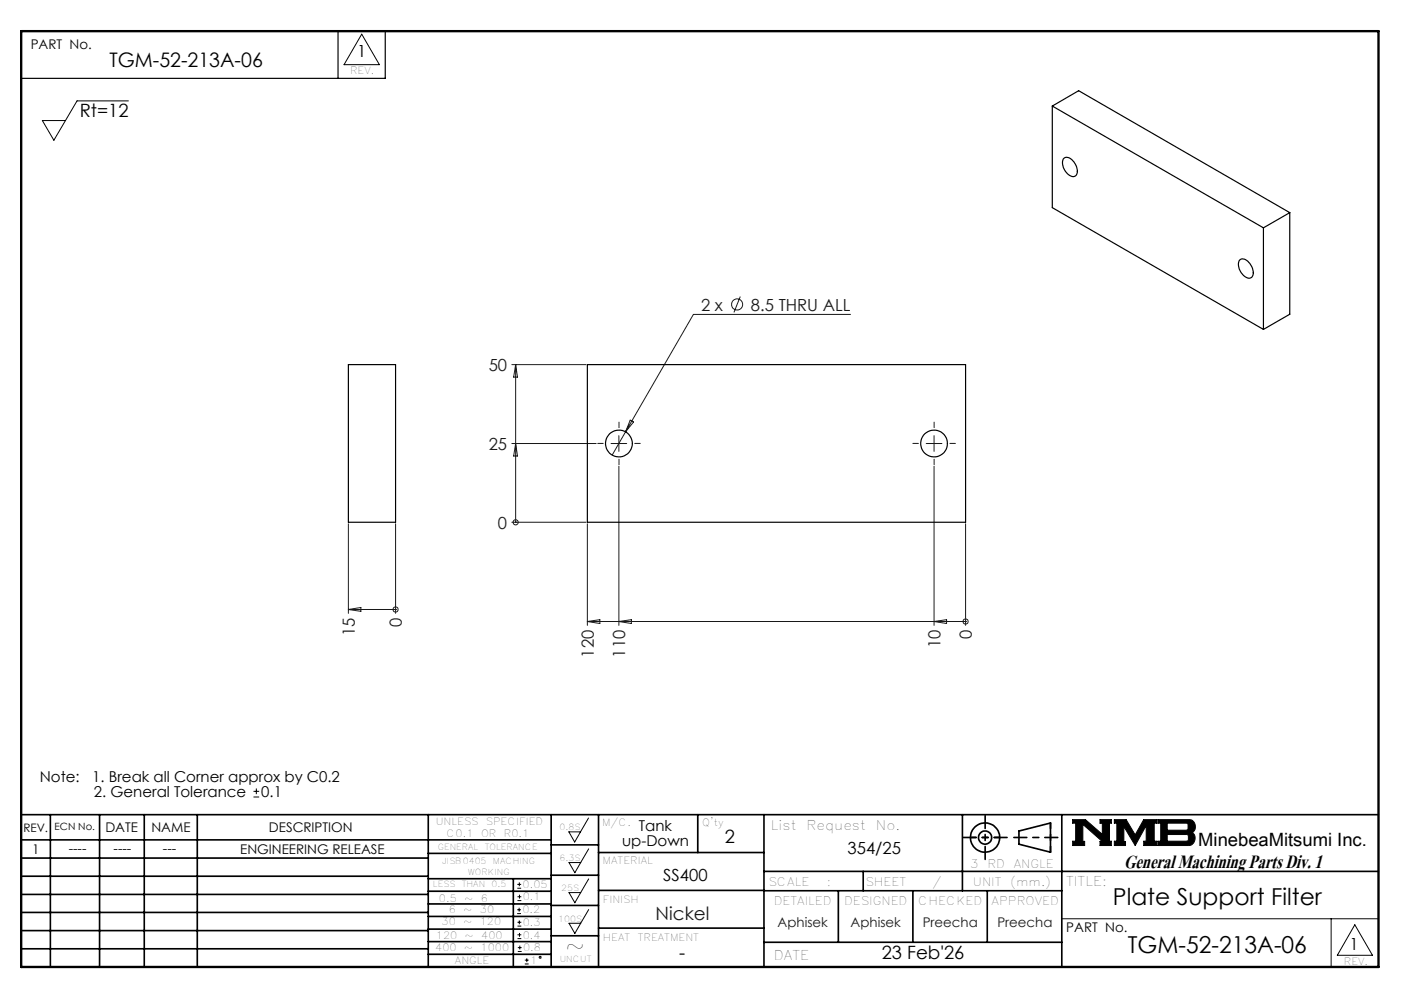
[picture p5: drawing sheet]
<svg xmlns="http://www.w3.org/2000/svg" width="297mm" height="210mm" viewBox="0 0 297 210" stroke-linecap="round" stroke-linejoin="round" font-family="sans-serif">
<g fill="none" stroke="#000" stroke-width=".21">
<path d="M76.5 7.2l3.8 6.5h-7.5zM27.2 21.3h-10.9l-4.9 8.4-2.4-4.2h4.9M53.6 168.5h1.2M53.6 167.3h1.2M54.2 166.7v1.2M120.3 175.9h2.5l-1.2 2.2zM124.5 173l-1.7 2.9M124.5 179.5l-1.7 2.9M226.9 173.3h2.7l3.6 3.2v-2.4h-.5v-.8h2.4v.8h-.4v3.8h.4v.9h-2.4v-.9h.5l-4.1-3.6v3.6h.3v.9h-2.5v-.9h.6v-3.8h-.6zM235.7 173.3h2.5l1.9 3.3 1.8-3.3h2.8v.8h-.5v3.8h.5v.9h-2.8v-.9h.6v-3.3l-2.4 4.2-2.4-4v3.2h.4v.8h-2.4v-.9h.6v-3.8h-.6zM244.9 173.3h6.6a1.47 1.47 0 0 1 1.3 1.2 1.47 1.47 0 0 1-.7 1.6 1.48 1.48 0 0 1 .7 1.6 1.48 1.48 0 0 1-1.4 1.1h-6.5v-.9h.6v-3.8h-.6zM246.9 174.1h4.1l.3 .2v1l-.3 .3h-4.1z"/>
<path d="M246.9 176.5h4.2l.3 .3v.8l-.4 .3h-4.1zM109.4 193.2h.8M109.4 192.4h.8M109.4 187.8h.8M109.4 187h.8M109.5 198.5h.8M109.5 197.7h.8M109.5 195.9h.8M109.5 195h.8M109.5 190.5h.8M109.5 189.6h.8M109.8 192v.8"/>
<path d="M109.9 194.7v.8M109.9 186.6v.8M109.9 189.2v.8M109.9 197.3v.8M110 200v.8M120.4 182.4h2.4l-1.2 2.2zM120.4 188.8h2.4l-1.2 2.1zM120.4 195.3h2.4l-1.2 2.1zM124.5 185.9l-1.7 2.9M124.5 192.4l-1.7 2.9M224.6 194.3h67M281.6 194.3v10.2"/>
<path d="M286.6 195.6l3.7 6.4h-7.4zM109.5 201.2h.8M109.5 200.4h.8M111 203.9h.8M111 203.1h.8M111.4 202.7v.8"/>
<circle cx="114.3" cy="202.5" r=".2"/>
</g>
<g fill="none" stroke="#000" stroke-width=".35">
<path d="M4.5 172.3h287.1M4.5 177.6h112.1M10.7 172.3v32.2M21.1 172.3v32.2M30.5 172.3v32.2M41.7 172.3v32.2M90.6 172.3v32.2M116.6 172.3v32.2M116.6 178.7h10M126.6 172.3v32.2M147.6 172.3v8M161.6 172.3v32.2"/>
<path d="M203.6 172.3v16.1M215.5 175.7l6.7-1.6v6.1l-6.7-1.7zM224.6 172.3v32.2M4.5 185.3h86.1M4.5 181.5h86.1M4.5 189.2h86.1M4.5 193h86.1M4.5 196.8h86.1M90.6 199.1h26M90.6 193.8h26M90.6 188.5h26M90.6 191.2h26"/>
<path d="M90.6 180.5h26M90.6 185.8h26M90.6 196.5h26M108.6 185.8v18.5M116.6 185.1h10M116.6 191.5h10M116.6 197.9h10M126.6 196.3h35M126.6 188.3h35M126.6 180.3h35M161.6 184.3h130M161.6 199.3h63"/>
<path d="M161.6 188.4h63M177.3 188.4v10.9M182.6 184.3v4.1M193.1 188.4v10.9M208.8 188.4v10.9M4.5 200.7h86.1M90.6 201.8h26"/>
<circle cx="208.4" cy="177.1" r="3.1"/>
<circle cx="208.4" cy="177.1" r="1.4"/>
</g>
<path d="M4.5 6.6h287.1" fill="none" stroke="#000" stroke-width=".21" stroke-dasharray="6.3 1.3 1.3 1.3" stroke-dashoffset="1.9"/>
<g fill="none" stroke="#000" stroke-width=".25">
<path d="M71.5 6.6v10M81.5 6.6v10h-77M222.6 22.4l5.6-3.2 44.6 25.8M222.6 22.4l44.7 25.8M222.6 22.4v21.5l44.7 25.8M224.9 33.6a1.3 1.3 0 0 1 2 .4 2.74 2.74 0 0 1 .7 3.1 1.37 1.37 0 0 1-2-.6 2.93 2.93 0 0 1-.7-2.9zM262.3 55a1.52 1.52 0 0 1 2.1 .7 2.34 2.34 0 0 1 .3 3 2.04 2.04 0 0 1-2.4-1.5 2.1 2.1 0 0 1 0-2.2zM267.3 48.2v21.5M272.8 45l-5.5 3.2M272.8 45v21.5l-5.5 3.2M73.7 77.1h10v33.3h-10zM124.2 77.1h80.1v33.3h-80.1z"/>
<circle cx="130.9" cy="93.8" r="2.84"/>
<circle cx="197.6" cy="93.8" r="2.83"/>
</g>
<path d="M205.3 177.1h6.2M222.2 174v6.2" fill="none" stroke="#000" stroke-width=".35" stroke-dasharray="15.2 1.3 1.3 1.3" stroke-dashoffset="14.1"/>
<path d="M203.8 177.1h9.2M208.4 172.5v9.2M214.5 177.1h9.3" fill="none" stroke="#000" stroke-width=".35" stroke-dasharray="15.2 1.3 1.3 1.3" stroke-dashoffset="12.5"/>
<path d="M4.5 6.6h287.1v197.9h-287.1z" fill="none" stroke="#000" stroke-width=".5"/>
<path d="M226.9 173.3v.8h.6v3.8h-.6v.9h2.5v-.9h-.3v-3.6l4.1 3.6h-.5v.9h2.4v-.9h-.4v-3.8h.4v-.8h-2.4v.8h.5v2.4l-3.6-3.2zM235.7 173.3v.8h.6v3.8h-.6v.9h2.4v-.8h-.4v-3.2l2.4 4 2.4-4.2v3.3h-.6v.9h2.8v-.9h-.5v-3.8h.5v-.8h-2.8l-1.8 3.3-1.9-3.3zM246.9 176.5h4.2l.3 .2v1l-.3 .2h-4.2zM244.9 173.3v.8h.6v3.8h-.6v.9h6.9l.7-.5 .3-.9-.1-.7-.6-.6a1.48 1.48 0 0 0 .7-1.6 1.48 1.48 0 0 0-1.3-1.2zM246.9 174.1h4.1l.3 .2v1.1l-.2 .2h-4.2z" fill-rule="evenodd" fill="#000"/>
<g fill="none" stroke="#191924" stroke-width=".21">
<path d="M108.3 77.1h15.7M109.1 77.1v33.3M109.1 77.1l.4 2.7h-.8zM156.6 62.7l-1.3 3.4M179.9 66.5h-33.2l-14.4 24.8M108.3 93.8h17.8M109.1 93.8l.4 2.6h-.8zM129.3 93.8h3.3M130.9 92.1v3.4M130.9 98.6v33.6M132.3 91.3l-2.8 4.9M133.3 88.9l.7 .3-1.7 2.1z"/>
<path d="M195.9 93.8h3.3M197.6 98.6v33.6M197.6 92.1v3.4M73.7 110.8v18.9M83.7 110.8v18.9M108.3 110.4h15.7M109.1 110.4h.1M124.2 110.8v21.4M204.3 110.8v21.4M73.7 128.9h10M73.7 128.9l2.6-.4v.8zM83.7 128.9h.1"/>
<path d="M124.2 131.4h80.1M124.2 131.4l2.7-.4v.9zM130.9 131.4l2.7-.4v.9zM197.6 131.4l2.6-.4v.9zM204.3 131.4h.1"/>
<circle cx="155.9" cy="64.4" r="1.18"/>
<circle cx="109.1" cy="110.5" r=".54"/>
<circle cx="83.7" cy="128.9" r=".54"/>
<circle cx="204.2" cy="131.4" r=".54"/>
</g>
<path d="M127.6 93.8h-1.2M130.9 90.4v-1.1M130.9 97.1v1.2M134.3 93.8h1.1M194.3 93.8h-1.2M197.6 90.4v-1.1M197.6 97.1v1.2M200.9 93.8h1.2" fill="none" stroke="#191924" stroke-width=".21" stroke-dasharray="15.2 1.3 1.3 1.3"/>
<text font-size="6.2" x="237.8" y="183.6">General Machining Parts Div. 1</text>
<g font-size="4.9">
<text x="235.4" y="191.4">Plate Support Filter</text>
<text x="119.6" y="201.8">~</text>
<text x="238.6" y="201.5">TGM-52-213A-06</text>
</g>
<text font-size="4.2" x="23.1" y="14.3">TGM-52-213A-06</text>
<g font-size="3.9">
<text x="16.9" y="24.6">Rt=12</text>
<text x="153.3" y="178.4">2</text>
<text x="253.5" y="178.9">MinebeaMitsumi Inc.</text>
<text x="143.7" y="202.9">-</text>
<text x="186.5" y="202.9">23 Feb'26</text>
</g>
<text font-size="3.9" fill="#191924" x="138.7" y="194.6">Nickel</text>
<g font-size="3.5">
<text x="75.6" y="12.1">1</text>
<text x="179.3" y="180.5">354/25</text>
<text x="140.3" y="186.3">SS400</text>
<text x="285.5" y="200.9">1</text>
</g>
<g font-size="3.5" fill="#191924">
<text x="148.3" y="65.7">2 x</text>
<text x="158.9" y="65.7">8.5 THRU ALL</text>
<text x="103.4" y="78.4">50</text>
<text x="103.4" y="95.1">25</text>
<text x="105.3" y="111.8">0</text>
<text x="75" y="134.6" transform="rotate(-90 75 134.6)">15</text>
<text x="85" y="132.6" transform="rotate(-90 85 132.6)">0</text>
<text x="198.9" y="137.1" transform="rotate(-90 198.9 137.1)">10</text>
<text x="205.6" y="135.2" transform="rotate(-90 205.6 135.2)">0</text>
<text x="125.6" y="139.1" transform="rotate(-90 125.6 139.1)">120</text>
<text x="132.3" y="139.1" transform="rotate(-90 132.3 139.1)">110</text>
</g>
<g font-size="3.2">
<text x="8.4" y="165.4">Note:</text>
<text x="19.5" y="165.4">1. Break all Corner approx by C0.2</text>
<text x="19.8" y="168.5">2. General Tolerance</text>
<text x="55.3" y="168.5">0.1</text>
<text x="131.6" y="178.9">up-Down</text>
<text x="135.1" y="175.7">Tank</text>
</g>
<g font-size="2.8">
<text x="6.5" y="10.4">PART No.</text>
<text x="22.3" y="175.9">DATE</text>
<text x="32" y="175.9">NAME</text>
<text x="56.9" y="175.9">DESCRIPTION</text>
<text x="163.1" y="175.4">List</text>
<text x="170.6" y="175.4">Request</text>
<text x="185.3" y="175.4">No.</text>
<text x="6.8" y="180.6">1</text>
<text x="14.5" y="180.3">----</text>
<text x="24" y="180.3">----</text>
<text x="34.5" y="180.3">---</text>
<text x="50.8" y="180.7">ENGINEERING RELEASE</text>
<text x="225.5" y="187.3">TITLE:</text>
<text x="225.6" y="197.2">PART No.</text>
<text x="163.7" y="203">DATE</text>
</g>
<g font-size="2.8" fill="#191924">
<text x="164.5" y="196.1">Aphisek</text>
<text x="179.9" y="196.1">Aphisek</text>
<text x="195.2" y="196.1">Preecha</text>
<text x="211" y="196.1">Preecha</text>
</g>
<g font-size="2.5">
<text x="4.9" y="175.9">REV.</text>
<text x="205.2" y="183.6">3</text>
<text x="208.9" y="183.6">RD</text>
<text x="214.4" y="183.6">ANGLE</text>
<text x="162.5" y="187.3">SCALE</text>
<text x="163.7" y="191.5">DETAILED</text>
<text x="174.9" y="187.3">:</text>
<text x="178.6" y="191.5">DESIGNED</text>
<text x="183.1" y="187.3">SHEET</text>
<text x="194.2" y="191.5">CHECKED</text>
<text x="197.2" y="187.3">/</text>
<text x="205.8" y="187.3">UNIT</text>
<text x="209.8" y="191.5">APPROVED</text>
<text x="213.7" y="187.3">(mm.)</text>
</g>
<g font-size="2.1">
<text x="74.1" y="15.7">REV.</text>
<text x="11.6" y="175.6">ECN No.</text>
<text x="92.2" y="174.5">UNLESS</text>
<text x="94.5" y="177.1">C0.1</text>
<text x="101.8" y="177.1">OR</text>
<text x="102.8" y="174.5">SPECIFIED</text>
<text x="106.6" y="177.1">R0.1</text>
<text x="127.3" y="174.7">M/C.</text>
<text x="148.6" y="174.8">Q'ty</text>
<text x="127.5" y="182.8">MATERIAL</text>
<text x="92.8" y="190.8">0.5</text>
<text x="98.2" y="190.8">~</text>
<text x="101.7" y="190.8">6</text>
<text x="110.6" y="187.8">0.05</text>
<text x="110.6" y="190.4">0.1</text>
<text x="127.6" y="190.9">FINISH</text>
<text x="93.4" y="195.7">30</text>
<text x="94.9" y="193">6</text>
<text x="98" y="195.7">~</text>
<text x="98" y="193">~</text>
<text x="101.5" y="195.7">120</text>
<text x="101.5" y="193">30</text>
<text x="110.5" y="193.2">0.2</text>
<text x="110.6" y="195.9">0.3</text>
<text x="92.1" y="201.1">400</text>
<text x="92.2" y="198.6">120</text>
<text x="96.2" y="203.9">ANGLE</text>
<text x="98.2" y="201.1">~</text>
<text x="98.3" y="198.6">~</text>
<text x="101.7" y="201.1">1000</text>
<text x="101.8" y="198.6">400</text>
<text x="110.6" y="198.5">0.4</text>
<text x="110.7" y="201.2">0.8</text>
<text x="112.1" y="203.9">1</text>
<text x="127.6" y="199">HEAT</text>
<text x="134.9" y="199">TREATMENT</text>
<text x="284.3" y="204.1">REV.</text>
</g>
<g font-size="1.8">
<text x="92.6" y="179.7">GENERAL</text>
<text x="102.5" y="179.7">TOLERANCE</text>
<text x="118.4" y="175.6">0.8S</text>
<text x="93.5" y="182.6">JISB0405</text>
<text x="99" y="185">WORKING</text>
<text x="104.3" y="182.6">MACHING</text>
<text x="118.4" y="182.1">6.3S</text>
<text x="91.6" y="187.6">LESS</text>
<text x="97.7" y="187.6">THAN</text>
<text x="104" y="187.6">0.5</text>
<text x="118.7" y="188.4">25S</text>
<text x="118.1" y="194.9">100S</text>
<text x="118.4" y="203.4">UNCUT</text>
</g>
</svg>
